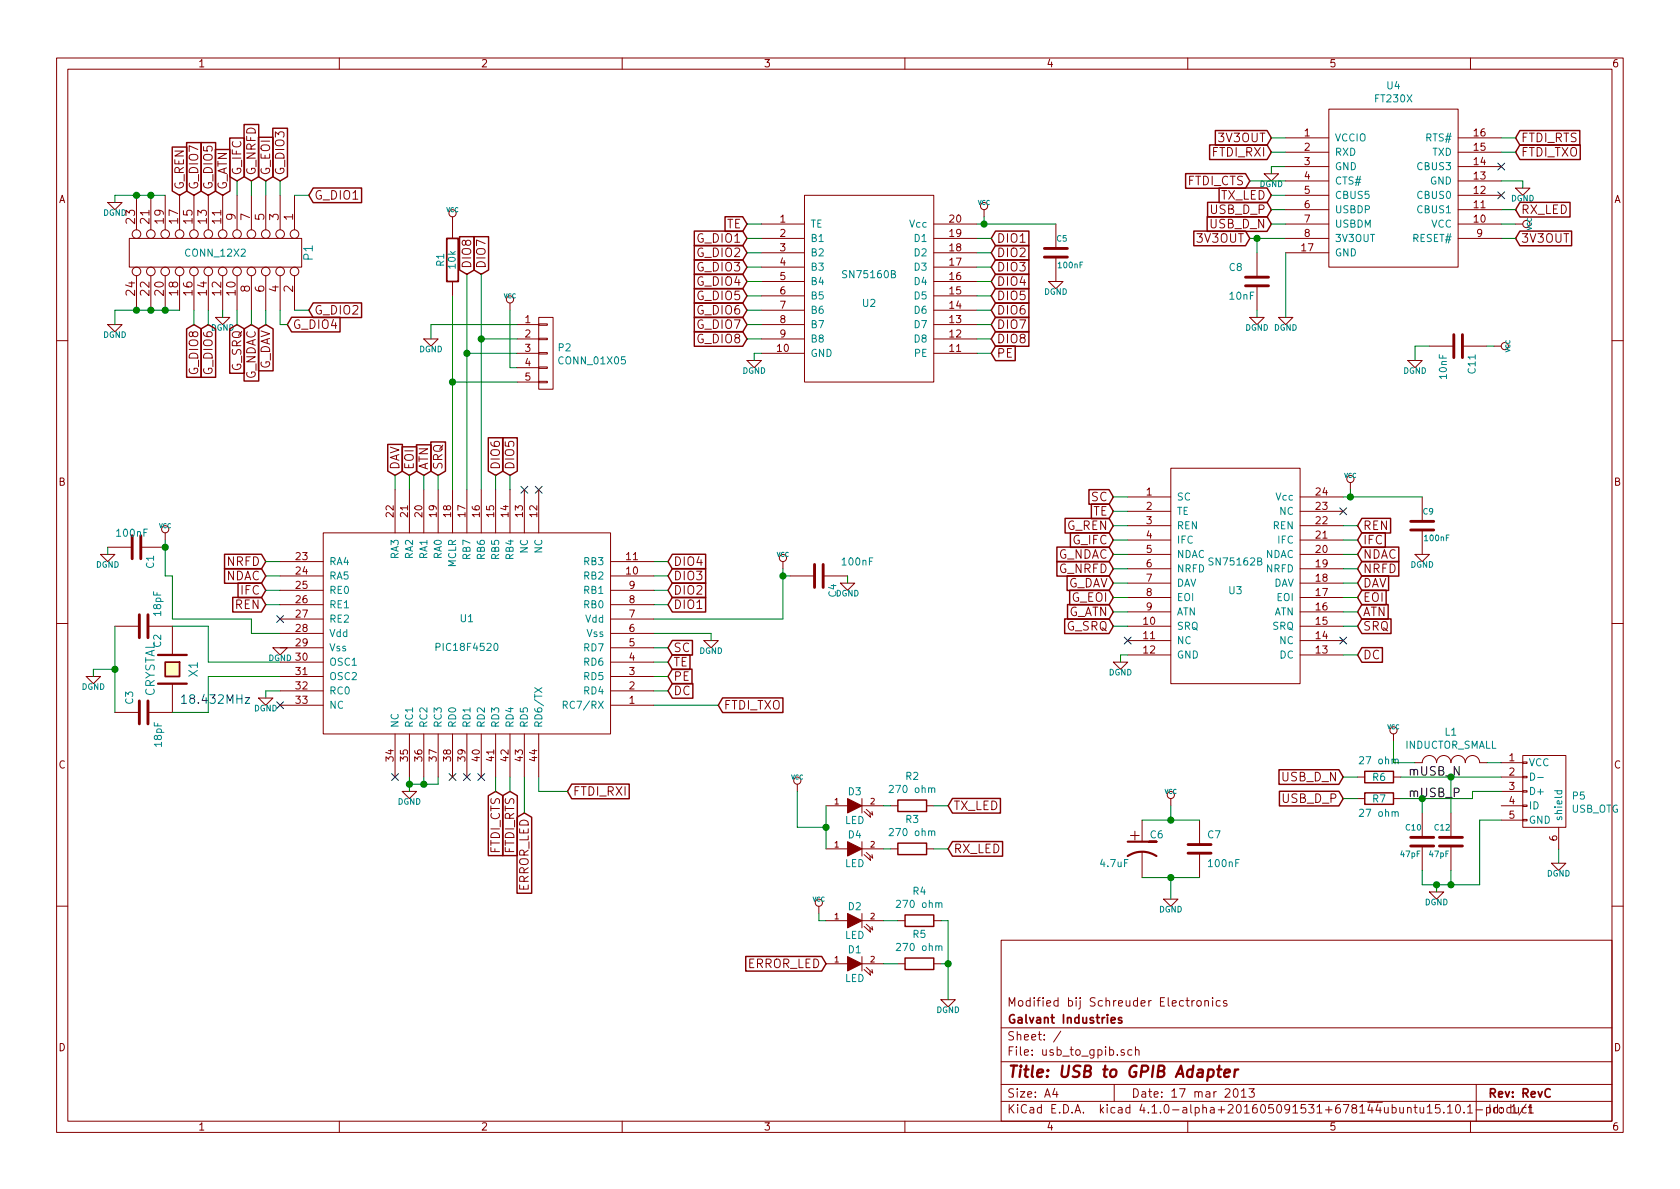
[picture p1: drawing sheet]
EESchema Schematic File Version 2
LIBS:usb_to_gpib-rescue
LIBS:power
LIBS:device
LIBS:transistors
LIBS:conn
LIBS:linear
LIBS:regul
LIBS:74xx
LIBS:cmos4000
LIBS:adc-dac
LIBS:memory
LIBS:xilinx
LIBS:microcontrollers
LIBS:dsp
LIBS:microchip
LIBS:analog_switches
LIBS:motorola
LIBS:texas
LIBS:intel
LIBS:audio
LIBS:interface
LIBS:digital-audio
LIBS:philips
LIBS:display
LIBS:cypress
LIBS:siliconi
LIBS:opto
LIBS:atmel
LIBS:contrib
LIBS:w_microcontrollers
LIBS:PIC18F452
LIBS:valves
LIBS:usb-b
LIBS:FT230X
LIBS:SN75160B
LIBS:SN75162B
LIBS:r_pack2
LIBS:usb_to_gpib-cache
EELAYER 25 0
EELAYER END
$Descr A4 11693 8268
encoding utf-8
Sheet 1 1
Title "USB to GPIB Adapter"
Date "17 mar 2013"
Rev "RevC"
Comp "Galvant Industries"
Comment1 "Modified bij Schreuder Electronics"
Comment2 ""
Comment3 ""
Comment4 ""
$EndDescr
Text Notes 1750 4900 2    60   ~ 0
18.432MHz
$Comp
L DGND #PWR01
U 1 1
P 6600 6950
F 0 "#PWR01" H 6600 6950 40  0001 C CNN
F 1 "DGND" H 6600 6880 40  0000 C CNN
F 2 "" H 6600 6950 60  0001 C CNN
F 3 "" H 6600 6950 60  0001 C CNN
	1    6600 6950
	1    0    0    -1  
$EndComp
$Comp
L LED-RESCUE-usb_to_gpib D1
U 1 1
P 5950 6700
F 0 "D1" H 5950 6800 50  0000 C CNN
F 1 "LED" H 5950 6600 50  0000 C CNN
F 2 "LEDs:LED_0805" H 5950 6700 60  0001 C CNN
F 3 "" H 5950 6700 60  0001 C CNN
	1    5950 6700
	1    0    0    -1  
$EndComp
$Comp
L LED-RESCUE-usb_to_gpib D2
U 1 1
P 5950 6400
F 0 "D2" H 5950 6500 50  0000 C CNN
F 1 "LED" H 5950 6300 50  0000 C CNN
F 2 "LEDs:LED_0805" H 5950 6400 60  0001 C CNN
F 3 "" H 5950 6400 60  0001 C CNN
	1    5950 6400
	1    0    0    -1  
$EndComp
$Comp
L DGND #PWR02
U 1 1
P 800 1400
F 0 "#PWR02" H 800 1400 40  0001 C CNN
F 1 "DGND" H 800 1330 40  0000 C CNN
F 2 "" H 800 1400 60  0001 C CNN
F 3 "" H 800 1400 60  0001 C CNN
	1    800  1400
	1    0    0    -1  
$EndComp
$Comp
L DGND #PWR03
U 1 1
P 4950 4450
F 0 "#PWR03" H 4950 4450 40  0001 C CNN
F 1 "DGND" H 4950 4380 40  0000 C CNN
F 2 "" H 4950 4450 60  0001 C CNN
F 3 "" H 4950 4450 60  0001 C CNN
	1    4950 4450
	1    0    0    -1  
$EndComp
$Comp
L DGND #PWR04
U 1 1
P 1950 4500
F 0 "#PWR04" H 1950 4500 40  0001 C CNN
F 1 "DGND" H 1950 4430 40  0000 C CNN
F 2 "" H 1950 4500 60  0001 C CNN
F 3 "" H 1950 4500 60  0001 C CNN
	1    1950 4500
	1    0    0    -1  
$EndComp
$Comp
L DGND #PWR05
U 1 1
P 800 2250
F 0 "#PWR05" H 800 2250 40  0001 C CNN
F 1 "DGND" H 800 2180 40  0000 C CNN
F 2 "" H 800 2250 60  0001 C CNN
F 3 "" H 800 2250 60  0001 C CNN
	1    800  2250
	1    0    0    -1  
$EndComp
$Comp
L DGND #PWR06
U 1 1
P 1550 2200
F 0 "#PWR06" H 1550 2200 40  0001 C CNN
F 1 "DGND" H 1550 2130 40  0000 C CNN
F 2 "" H 1550 2200 60  0001 C CNN
F 3 "" H 1550 2200 60  0001 C CNN
	1    1550 2200
	1    0    0    -1  
$EndComp
$Comp
L DGND #PWR07
U 1 1
P 650 4700
F 0 "#PWR07" H 650 4700 40  0001 C CNN
F 1 "DGND" H 650 4630 40  0000 C CNN
F 2 "" H 650 4700 60  0001 C CNN
F 3 "" H 650 4700 60  0001 C CNN
	1    650  4700
	1    0    0    -1  
$EndComp
$Comp
L C-RESCUE-usb_to_gpib C2
U 1 1
P 1000 4350
F 0 "C2" H 1050 4450 50  0000 L CNN
F 1 "18pF" H 750 4450 50  0000 L CNN
F 2 "Capacitors_SMD:C_0603" H 1000 4350 60  0001 C CNN
F 3 "" H 1000 4350 60  0001 C CNN
	1    1000 4350
	0    1    1    0   
$EndComp
$Comp
L C-RESCUE-usb_to_gpib C3
U 1 1
P 1000 4950
F 0 "C3" H 1050 5050 50  0000 L CNN
F 1 "18pF" H 750 4850 50  0000 L CNN
F 2 "Capacitors_SMD:C_0603" H 1000 4950 60  0001 C CNN
F 3 "" H 1000 4950 60  0001 C CNN
	1    1000 4950
	0    -1   -1   0   
$EndComp
$Comp
L CRYSTAL X1
U 1 1
P 1200 4650
F 0 "X1" H 1200 4800 60  0000 C CNN
F 1 "CRYSTAL" H 1200 4500 60  0000 C CNN
F 2 "Crystals:ABM3" H 1200 4650 60  0001 C CNN
F 3 "" H 1200 4650 60  0001 C CNN
	1    1200 4650
	0    1    1    0   
$EndComp
$Comp
L VCC #PWR08
U 1 1
P 3150 1550
F 0 "#PWR08" H 3150 1650 30  0001 C CNN
F 1 "VCC" H 3150 1650 30  0000 C CNN
F 2 "" H 3150 1550 60  0001 C CNN
F 3 "" H 3150 1550 60  0001 C CNN
	1    3150 1550
	1    0    0    -1  
$EndComp
$Comp
L R-RESCUE-usb_to_gpib R1
U 1 1
P 3150 1800
F 0 "R1" V 3230 1800 50  0000 C CNN
F 1 "10k" V 3150 1800 50  0000 C CNN
F 2 "Resistors_SMD:R_0603" H 3150 1800 60  0001 C CNN
F 3 "" H 3150 1800 60  0001 C CNN
	1    3150 1800
	-1   0    0    1   
$EndComp
$Comp
L CONN_12X2 P1
U 1 1
P 1500 1750
F 0 "P1" H 1500 2400 60  0000 C CNN
F 1 "CONN_12X2" V 1500 1750 50  0000 C CNN
F 2 "gpib_conn_male:gpib_conn_male" H 1500 1750 60  0001 C CNN
F 3 "" H 1500 1750 60  0001 C CNN
	1    1500 1750
	0    1    1    0   
$EndComp
$Comp
L CP1-RESCUE-usb_to_gpib C6
U 1 1
P 7950 5900
F 0 "C6" H 8000 6000 50  0000 L CNN
F 1 "4.7uF" H 7650 5800 50  0000 L CNN
F 2 "Capacitors_SMD:C_1210" H 7950 5900 60  0001 C CNN
F 3 "" H 7950 5900 60  0001 C CNN
	1    7950 5900
	1    0    0    -1  
$EndComp
$Comp
L DGND #PWR09
U 1 1
P 8150 6250
F 0 "#PWR09" H 8150 6250 40  0001 C CNN
F 1 "DGND" H 8150 6180 40  0000 C CNN
F 2 "" H 8150 6250 60  0001 C CNN
F 3 "" H 8150 6250 60  0001 C CNN
	1    8150 6250
	1    0    0    -1  
$EndComp
$Comp
L C-RESCUE-usb_to_gpib C7
U 1 1
P 8350 5900
F 0 "C7" H 8400 6000 50  0000 L CNN
F 1 "100nF" H 8400 5800 50  0000 L CNN
F 2 "Capacitors_SMD:C_0603" H 8350 5900 60  0001 C CNN
F 3 "" H 8350 5900 60  0001 C CNN
	1    8350 5900
	1    0    0    -1  
$EndComp
$Comp
L VCC #PWR010
U 1 1
P 8150 5600
F 0 "#PWR010" H 8150 5700 30  0001 C CNN
F 1 "VCC" H 8150 5700 30  0000 C CNN
F 2 "" H 8150 5600 60  0001 C CNN
F 3 "" H 8150 5600 60  0001 C CNN
	1    8150 5600
	1    0    0    -1  
$EndComp
$Comp
L DGND #PWR011
U 1 1
P 9850 2500
F 0 "#PWR011" H 9850 2500 40  0001 C CNN
F 1 "DGND" H 9850 2430 40  0000 C CNN
F 2 "" H 9850 2500 60  0001 C CNN
F 3 "" H 9850 2500 60  0001 C CNN
	1    9850 2500
	1    0    0    -1  
$EndComp
$Comp
L C-RESCUE-usb_to_gpib C11
U 1 1
P 10150 2400
F 0 "C11" H 10200 2500 50  0000 L CNN
F 1 "10nF" H 10200 2300 50  0000 L CNN
F 2 "Capacitors_SMD:C_0603" H 10150 2400 60  0001 C CNN
F 3 "" H 10150 2400 60  0001 C CNN
	1    10150 2400
	0    1    1    0   
$EndComp
$Comp
L DGND #PWR012
U 1 1
P 750 3850
F 0 "#PWR012" H 750 3850 40  0001 C CNN
F 1 "DGND" H 750 3780 40  0000 C CNN
F 2 "" H 750 3850 60  0001 C CNN
F 3 "" H 750 3850 60  0001 C CNN
	1    750  3850
	1    0    0    -1  
$EndComp
$Comp
L DGND #PWR013
U 1 1
P 5900 4050
F 0 "#PWR013" H 5900 4050 40  0001 C CNN
F 1 "DGND" H 5900 3980 40  0000 C CNN
F 2 "" H 5900 4050 60  0001 C CNN
F 3 "" H 5900 4050 60  0001 C CNN
	1    5900 4050
	1    0    0    -1  
$EndComp
$Comp
L C-RESCUE-usb_to_gpib C4
U 1 1
P 5700 4000
F 0 "C4" H 5750 4100 50  0000 L CNN
F 1 "100nF" V 5600 4150 50  0000 L CNN
F 2 "Capacitors_SMD:C_0603" H 5700 4000 60  0001 C CNN
F 3 "" H 5700 4000 60  0001 C CNN
	1    5700 4000
	0    1    1    0   
$EndComp
$Comp
L C-RESCUE-usb_to_gpib C1
U 1 1
P 950 3800
F 0 "C1" H 1000 3900 50  0000 L CNN
F 1 "100nF" V 850 3650 50  0000 L CNN
F 2 "Capacitors_SMD:C_0603" H 950 3800 60  0001 C CNN
F 3 "" H 950 3800 60  0001 C CNN
	1    950  3800
	0    1    1    0   
$EndComp
$Comp
L VCC #PWR014
U 1 1
P 5450 3950
F 0 "#PWR014" H 5450 4050 30  0001 C CNN
F 1 "VCC" H 5450 4050 30  0000 C CNN
F 2 "" H 5450 3950 60  0001 C CNN
F 3 "" H 5450 3950 60  0001 C CNN
	1    5450 3950
	1    0    0    -1  
$EndComp
$Comp
L VCC #PWR015
U 1 1
P 1150 3750
F 0 "#PWR015" H 1150 3850 30  0001 C CNN
F 1 "VCC" H 1150 3850 30  0000 C CNN
F 2 "" H 1150 3750 60  0001 C CNN
F 3 "" H 1150 3750 60  0001 C CNN
	1    1150 3750
	1    0    0    -1  
$EndComp
$Comp
L VCC #PWR016
U 1 1
P 9700 5150
F 0 "#PWR016" H 9700 5250 30  0001 C CNN
F 1 "VCC" H 9700 5250 30  0000 C CNN
F 2 "" H 9700 5150 60  0001 C CNN
F 3 "" H 9700 5150 60  0001 C CNN
	1    9700 5150
	1    0    0    -1  
$EndComp
$Comp
L VCC #PWR017
U 1 1
P 10400 2400
F 0 "#PWR017" H 10400 2500 30  0001 C CNN
F 1 "VCC" H 10400 2500 30  0000 C CNN
F 2 "" H 10400 2400 60  0001 C CNN
F 3 "" H 10400 2400 60  0001 C CNN
	1    10400 2400
	0    1    1    0   
$EndComp
$Comp
L DGND #PWR018
U 1 1
P 10850 6000
F 0 "#PWR018" H 10850 6000 40  0001 C CNN
F 1 "DGND" H 10850 5930 40  0000 C CNN
F 2 "" H 10850 6000 60  0001 C CNN
F 3 "" H 10850 6000 60  0001 C CNN
	1    10850 6000
	1    0    0    -1  
$EndComp
Text GLabel 9350 5400 0    60   Input ~ 0
USB_D_N
Text GLabel 9350 5550 0    60   Input ~ 0
USB_D_P
Text GLabel 8850 1550 0    60   Input ~ 0
USB_D_N
Text GLabel 8850 1450 0    60   Input ~ 0
USB_D_P
$Comp
L C-RESCUE-usb_to_gpib C10
U 1 1
P 9900 5850
F 0 "C10" H 9900 5950 40  0000 L CNN
F 1 "47pF" H 9906 5765 40  0000 L CNN
F 2 "Capacitors_SMD:C_0603" H 9938 5700 30  0001 C CNN
F 3 "~" H 9900 5850 60  0000 C CNN
	1    9900 5850
	-1   0    0    -1  
$EndComp
$Comp
L C-RESCUE-usb_to_gpib C12
U 1 1
P 10100 5850
F 0 "C12" H 10100 5950 40  0000 L CNN
F 1 "47pF" H 10106 5765 40  0000 L CNN
F 2 "Capacitors_SMD:C_0603" H 10138 5700 30  0001 C CNN
F 3 "~" H 10100 5850 60  0000 C CNN
	1    10100 5850
	-1   0    0    -1  
$EndComp
Text GLabel 8700 1650 0    60   Input ~ 0
3V3OUT
Text GLabel 8850 950  0    60   Input ~ 0
3V3OUT
Text GLabel 10550 1650 2    60   Input ~ 0
3V3OUT
Text GLabel 8850 1050 0    60   Input ~ 0
FTDI_RXI
Text GLabel 10550 1050 2    60   Input ~ 0
FTDI_TXO
Text GLabel 3950 5500 2    60   Input ~ 0
FTDI_RXI
Text GLabel 5000 4900 2    60   Input ~ 0
FTDI_TXO
$Comp
L C-RESCUE-usb_to_gpib C8
U 1 1
P 8750 1950
F 0 "C8" H 8550 2050 50  0000 L CNN
F 1 "10nF" H 8550 1850 50  0000 L CNN
F 2 "Capacitors_SMD:C_0603" H 8750 1950 60  0001 C CNN
F 3 "" H 8750 1950 60  0001 C CNN
	1    8750 1950
	1    0    0    -1  
$EndComp
$Comp
L DGND #PWR019
U 1 1
P 8850 1200
F 0 "#PWR019" H 8850 1200 40  0001 C CNN
F 1 "DGND" H 8850 1130 40  0000 C CNN
F 2 "" H 8850 1200 60  0001 C CNN
F 3 "" H 8850 1200 60  0001 C CNN
	1    8850 1200
	1    0    0    -1  
$EndComp
$Comp
L DGND #PWR020
U 1 1
P 10600 1300
F 0 "#PWR020" H 10600 1300 40  0001 C CNN
F 1 "DGND" H 10600 1230 40  0000 C CNN
F 2 "" H 10600 1300 60  0001 C CNN
F 3 "" H 10600 1300 60  0001 C CNN
	1    10600 1300
	1    0    0    -1  
$EndComp
$Comp
L DGND #PWR021
U 1 1
P 8750 2200
F 0 "#PWR021" H 8750 2200 40  0001 C CNN
F 1 "DGND" H 8750 2130 40  0000 C CNN
F 2 "" H 8750 2200 60  0001 C CNN
F 3 "" H 8750 2200 60  0001 C CNN
	1    8750 2200
	1    0    0    -1  
$EndComp
$Comp
L SN75160B U2
U 1 1
P 6050 2000
F 0 "U2" H 6050 1900 50  0000 C CNN
F 1 "SN75160B" H 6050 2100 50  0000 C CNN
F 2 "MODULE" H 6050 2000 50  0001 C CNN
F 3 "DOCUMENTATION" H 6050 2000 50  0001 C CNN
	1    6050 2000
	1    0    0    -1  
$EndComp
$Comp
L SN75162B U3
U 1 1
P 8600 4000
F 0 "U3" H 8600 3900 50  0000 C CNN
F 1 "SN75162B" H 8600 4100 50  0000 C CNN
F 2 "MODULE" H 8600 4000 50  0001 C CNN
F 3 "DOCUMENTATION" H 8600 4000 50  0001 C CNN
	1    8600 4000
	1    0    0    -1  
$EndComp
Text GLabel 4650 4200 2    60   Input ~ 0
DIO1
Text GLabel 2150 1350 2    60   Input ~ 0
G_DIO1
Text GLabel 4650 4100 2    60   Input ~ 0
DIO2
Text GLabel 4650 4000 2    60   Input ~ 0
DIO3
Text GLabel 4650 3900 2    60   Input ~ 0
DIO4
Text GLabel 2150 2150 2    60   Input ~ 0
G_DIO2
Text GLabel 1950 1250 1    60   Input ~ 0
G_DIO3
Text GLabel 2000 2250 2    60   Input ~ 0
G_DIO4
Text GLabel 3550 3300 1    60   Input ~ 0
DIO5
Text GLabel 3450 3300 1    60   Input ~ 0
DIO6
Text GLabel 3350 1900 1    60   Input ~ 0
DIO7
Text GLabel 1450 1350 1    60   Input ~ 0
G_DIO5
Text GLabel 1450 2250 3    60   Input ~ 0
G_DIO6
Text GLabel 1350 1350 1    60   Input ~ 0
G_DIO7
Text GLabel 1350 2250 3    60   Input ~ 0
G_DIO8
Text GLabel 1850 4200 0    60   Input ~ 0
REN
Text GLabel 2850 3300 1    60   Input ~ 0
EOI
Text GLabel 2750 3300 1    60   Input ~ 0
DAV
Text GLabel 1850 3900 0    60   Input ~ 0
NRFD
Text GLabel 1850 4000 0    60   Input ~ 0
NDAC
Text GLabel 2950 3300 1    60   Input ~ 0
ATN
Text GLabel 3050 3300 1    60   Input ~ 0
SRQ
Text GLabel 1850 4100 0    60   Input ~ 0
IFC
Text GLabel 1250 1350 1    60   Input ~ 0
G_REN
Text GLabel 1850 1250 1    60   Input ~ 0
G_EOI
Text GLabel 1850 2250 3    60   Input ~ 0
G_DAV
Text GLabel 1750 1250 1    60   Input ~ 0
G_NRFD
Text GLabel 1750 2250 3    60   Input ~ 0
G_NDAC
Text GLabel 1550 1350 1    60   Input ~ 0
G_ATN
Text GLabel 1650 1250 1    60   Input ~ 0
G_IFC
Text GLabel 1650 2250 3    60   Input ~ 0
G_SRQ
Text GLabel 5200 1850 0    60   Input ~ 0
G_DIO3
Text GLabel 7750 4150 0    60   Input ~ 0
G_EOI
Text GLabel 7750 3950 0    60   Input ~ 0
G_NRFD
Text GLabel 7750 3750 0    60   Input ~ 0
G_IFC
Text GLabel 5200 2050 0    60   Input ~ 0
G_DIO5
Text GLabel 5200 2250 0    60   Input ~ 0
G_DIO7
Text GLabel 7750 3650 0    60   Input ~ 0
G_REN
Text GLabel 7750 4250 0    60   Input ~ 0
G_ATN
Text GLabel 5200 1650 0    60   Input ~ 0
G_DIO1
Text GLabel 5200 1950 0    60   Input ~ 0
G_DIO4
Text GLabel 5200 1750 0    60   Input ~ 0
G_DIO2
Text GLabel 7750 4050 0    60   Input ~ 0
G_DAV
Text GLabel 7750 3850 0    60   Input ~ 0
G_NDAC
Text GLabel 7750 4350 0    60   Input ~ 0
G_SRQ
Text GLabel 5200 2150 0    60   Input ~ 0
G_DIO6
Text GLabel 5200 2350 0    60   Input ~ 0
G_DIO8
Text GLabel 9450 4150 2    60   Input ~ 0
EOI
Text GLabel 9450 3950 2    60   Input ~ 0
NRFD
Text GLabel 9450 3750 2    60   Input ~ 0
IFC
Text GLabel 9450 3650 2    60   Input ~ 0
REN
Text GLabel 9450 4250 2    60   Input ~ 0
ATN
Text GLabel 9450 4050 2    60   Input ~ 0
DAV
Text GLabel 9450 3850 2    60   Input ~ 0
NDAC
Text GLabel 9450 4350 2    60   Input ~ 0
SRQ
Text GLabel 6900 1850 2    60   Input ~ 0
DIO3
Text GLabel 6900 2050 2    60   Input ~ 0
DIO5
Text GLabel 6900 2250 2    60   Input ~ 0
DIO7
Text GLabel 6900 1650 2    60   Input ~ 0
DIO1
Text GLabel 6900 1950 2    60   Input ~ 0
DIO4
Text GLabel 6900 1750 2    60   Input ~ 0
DIO2
Text GLabel 6900 2150 2    60   Input ~ 0
DIO6
Text GLabel 6900 2350 2    60   Input ~ 0
DIO8
NoConn ~ 9350 3550
NoConn ~ 9350 4450
NoConn ~ 7850 4450
$Comp
L DGND #PWR022
U 1 1
P 5250 2500
F 0 "#PWR022" H 5250 2500 40  0001 C CNN
F 1 "DGND" H 5250 2430 40  0000 C CNN
F 2 "" H 5250 2500 60  0001 C CNN
F 3 "" H 5250 2500 60  0001 C CNN
	1    5250 2500
	1    0    0    -1  
$EndComp
$Comp
L DGND #PWR023
U 1 1
P 7800 4600
F 0 "#PWR023" H 7800 4600 40  0001 C CNN
F 1 "DGND" H 7800 4530 40  0000 C CNN
F 2 "" H 7800 4600 60  0000 C CNN
F 3 "" H 7800 4600 60  0000 C CNN
	1    7800 4600
	1    0    0    -1  
$EndComp
Text GLabel 5200 1550 0    60   Input ~ 0
TE
Text GLabel 6900 2450 2    60   Input ~ 0
PE
Text GLabel 7750 3550 0    60   Input ~ 0
TE
$Comp
L VCC #PWR024
U 1 1
P 6850 1500
F 0 "#PWR024" H 6850 1600 30  0001 C CNN
F 1 "VCC" H 6850 1600 30  0000 C CNN
F 2 "" H 6850 1500 60  0000 C CNN
F 3 "" H 6850 1500 60  0000 C CNN
	1    6850 1500
	1    0    0    -1  
$EndComp
$Comp
L C-RESCUE-usb_to_gpib C5
U 1 1
P 7350 1750
F 0 "C5" H 7350 1850 40  0000 L CNN
F 1 "100nF" H 7356 1665 40  0000 L CNN
F 2 "Capacitors_SMD:C_0603" H 7388 1600 30  0001 C CNN
F 3 "~" H 7350 1750 60  0000 C CNN
	1    7350 1750
	1    0    0    -1  
$EndComp
$Comp
L DGND #PWR025
U 1 1
P 7350 1950
F 0 "#PWR025" H 7350 1950 40  0001 C CNN
F 1 "DGND" H 7350 1880 40  0000 C CNN
F 2 "" H 7350 1950 60  0000 C CNN
F 3 "" H 7350 1950 60  0000 C CNN
	1    7350 1950
	1    0    0    -1  
$EndComp
$Comp
L C-RESCUE-usb_to_gpib C9
U 1 1
P 9900 3650
F 0 "C9" H 9900 3750 40  0000 L CNN
F 1 "100nF" H 9906 3565 40  0000 L CNN
F 2 "Capacitors_SMD:C_0603" H 9938 3500 30  0001 C CNN
F 3 "~" H 9900 3650 60  0000 C CNN
	1    9900 3650
	1    0    0    -1  
$EndComp
$Comp
L DGND #PWR026
U 1 1
P 9900 3850
F 0 "#PWR026" H 9900 3850 40  0001 C CNN
F 1 "DGND" H 9900 3780 40  0000 C CNN
F 2 "" H 9900 3850 60  0000 C CNN
F 3 "" H 9900 3850 60  0000 C CNN
	1    9900 3850
	1    0    0    -1  
$EndComp
$Comp
L VCC #PWR027
U 1 1
P 9400 3400
F 0 "#PWR027" H 9400 3500 30  0001 C CNN
F 1 "VCC" H 9400 3500 30  0000 C CNN
F 2 "" H 9400 3400 60  0000 C CNN
F 3 "" H 9400 3400 60  0000 C CNN
	1    9400 3400
	1    0    0    -1  
$EndComp
Text GLabel 9450 4550 2    60   Input ~ 0
DC
Text GLabel 7750 3450 0    60   Input ~ 0
SC
Text GLabel 4650 4500 2    60   Input ~ 0
SC
Text GLabel 4650 4600 2    60   Input ~ 0
TE
Text GLabel 4650 4800 2    60   Input ~ 0
DC
Text GLabel 4650 4700 2    60   Input ~ 0
PE
NoConn ~ 3350 5400
NoConn ~ 3250 5400
NoConn ~ 3150 5400
NoConn ~ 2750 5400
NoConn ~ 3650 3400
NoConn ~ 3750 3400
NoConn ~ 1950 4300
NoConn ~ 1950 4900
NoConn ~ 10450 1150
NoConn ~ 10450 1350
$Comp
L DGND #PWR028
U 1 1
P 10000 6200
F 0 "#PWR028" H 10000 6200 40  0001 C CNN
F 1 "DGND" H 10000 6130 40  0000 C CNN
F 2 "" H 10000 6200 60  0001 C CNN
F 3 "" H 10000 6200 60  0001 C CNN
	1    10000 6200
	1    0    0    -1  
$EndComp
Text GLabel 3650 5650 3    60   Input ~ 0
ERROR_LED
Text GLabel 5750 6700 0    60   Input ~ 0
ERROR_LED
$Comp
L VCC #PWR029
U 1 1
P 5700 6350
F 0 "#PWR029" H 5700 6450 30  0001 C CNN
F 1 "VCC" H 5700 6450 30  0000 C CNN
F 2 "" H 5700 6350 60  0001 C CNN
F 3 "" H 5700 6350 60  0001 C CNN
	1    5700 6350
	1    0    0    -1  
$EndComp
Text GLabel 10550 1450 2    60   Input ~ 0
RX_LED
Text GLabel 8850 1350 0    60   Input ~ 0
TX_LED
$Comp
L LED-RESCUE-usb_to_gpib D4
U 1 1
P 5950 5900
F 0 "D4" H 5950 6000 50  0000 C CNN
F 1 "LED" H 5950 5800 50  0000 C CNN
F 2 "LEDs:LED_0805" H 5950 5900 60  0001 C CNN
F 3 "" H 5950 5900 60  0001 C CNN
	1    5950 5900
	1    0    0    -1  
$EndComp
$Comp
L LED-RESCUE-usb_to_gpib D3
U 1 1
P 5950 5600
F 0 "D3" H 5950 5700 50  0000 C CNN
F 1 "LED" H 5950 5500 50  0000 C CNN
F 2 "LEDs:LED_0805" H 5950 5600 60  0001 C CNN
F 3 "" H 5950 5600 60  0001 C CNN
	1    5950 5600
	1    0    0    -1  
$EndComp
$Comp
L VCC #PWR030
U 1 1
P 5550 5500
F 0 "#PWR030" H 5550 5600 30  0001 C CNN
F 1 "VCC" H 5550 5600 30  0000 C CNN
F 2 "" H 5550 5500 60  0001 C CNN
F 3 "" H 5550 5500 60  0001 C CNN
	1    5550 5500
	1    0    0    -1  
$EndComp
Text GLabel 6600 5600 2    60   Input ~ 0
TX_LED
Text GLabel 6600 5900 2    60   Input ~ 0
RX_LED
Text GLabel 8700 1250 0    60   Input ~ 0
FTDI_CTS
Text GLabel 10550 950  2    60   Input ~ 0
FTDI_RTS
Wire Wire Line
	1950 4000 1850 4000
Wire Wire Line
	1750 2150 1750 2250
Wire Wire Line
	1850 3900 1950 3900
Wire Wire Line
	1750 1250 1750 1350
Wire Wire Line
	1850 2150 1850 2250
Wire Wire Line
	2850 3300 2850 3400
Wire Wire Line
	1850 1250 1850 1350
Wire Wire Line
	2950 3300 2950 3400
Wire Wire Line
	3050 3300 3050 3400
Wire Wire Line
	1350 2150 1350 2250
Wire Wire Line
	1450 2150 1450 2250
Wire Wire Line
	3250 1900 3250 3400
Wire Wire Line
	3350 1900 3350 3400
Wire Wire Line
	3450 3300 3450 3400
Wire Wire Line
	3550 3300 3550 3400
Wire Wire Line
	1950 2250 2000 2250
Wire Wire Line
	4650 3900 4550 3900
Wire Wire Line
	4650 4000 4550 4000
Wire Wire Line
	1950 1250 1950 1350
Wire Wire Line
	4650 4100 4550 4100
Wire Wire Line
	2050 2150 2150 2150
Wire Wire Line
	2050 1350 2150 1350
Wire Wire Line
	4550 4200 4650 4200
Wire Wire Line
	8750 2150 8750 2200
Wire Wire Line
	9950 2400 9850 2400
Wire Wire Line
	10400 2400 10350 2400
Wire Wire Line
	10450 1550 10550 1550
Wire Wire Line
	8850 1050 8950 1050
Wire Wire Line
	10550 1050 10450 1050
Wire Wire Line
	8850 1150 8850 1200
Wire Wire Line
	8950 1150 8850 1150
Wire Wire Line
	10600 1250 10600 1300
Wire Wire Line
	10450 1250 10600 1250
Wire Wire Line
	8850 950  8950 950 
Wire Wire Line
	10550 1650 10450 1650
Wire Wire Line
	8700 1650 8950 1650
Wire Wire Line
	10100 6050 10100 6150
Connection ~ 10000 6150
Wire Wire Line
	10000 6150 10000 6200
Wire Wire Line
	9900 6150 9900 6050
Wire Wire Line
	9900 6150 10300 6150
Connection ~ 10100 5400
Wire Wire Line
	10100 5650 10100 5400
Connection ~ 9900 5550
Wire Wire Line
	9900 5550 9900 5650
Wire Wire Line
	8850 1550 8950 1550
Wire Wire Line
	8850 1450 8950 1450
Wire Wire Line
	5450 4300 4550 4300
Wire Wire Line
	5450 3950 5450 4300
Wire Wire Line
	1450 4700 1950 4700
Wire Wire Line
	3750 5500 3750 5400
Wire Wire Line
	3950 5500 3750 5500
Wire Wire Line
	650  4650 650  4700
Connection ~ 800  4650
Wire Wire Line
	800  4650 650  4650
Wire Wire Line
	1450 4950 1450 4700
Wire Wire Line
	1200 4950 1450 4950
Connection ~ 8150 5700
Wire Wire Line
	8150 5600 8150 5700
Connection ~ 8150 6100
Wire Wire Line
	8150 6250 8150 6100
Wire Wire Line
	5900 4050 5900 4000
Wire Wire Line
	1150 4000 1150 3750
Wire Wire Line
	750  3800 750  3850
Wire Wire Line
	9850 2400 9850 2500
Wire Wire Line
	7950 6100 8350 6100
Wire Wire Line
	7950 5700 8350 5700
Wire Wire Line
	1950 2150 1950 2250
Wire Wire Line
	1450 4350 1200 4350
Wire Wire Line
	1450 4600 1450 4350
Wire Wire Line
	800  4950 800  4350
Wire Wire Line
	1550 2150 1550 2200
Wire Wire Line
	4550 4900 5000 4900
Wire Wire Line
	1950 4600 1450 4600
Wire Wire Line
	1200 4000 1150 4000
Wire Wire Line
	1200 4300 1200 4000
Wire Wire Line
	1750 4300 1200 4300
Wire Wire Line
	1750 4400 1750 4300
Wire Wire Line
	1950 4400 1750 4400
Wire Wire Line
	3650 5400 3650 5650
Connection ~ 1150 3800
Wire Wire Line
	1650 1250 1650 1350
Wire Wire Line
	1850 4200 1950 4200
Wire Wire Line
	1850 4100 1950 4100
Wire Wire Line
	1650 2150 1650 2250
Wire Wire Line
	2750 3300 2750 3400
Wire Wire Line
	5300 1650 5200 1650
Wire Wire Line
	5300 1750 5200 1750
Wire Wire Line
	5300 1850 5200 1850
Wire Wire Line
	5300 1950 5200 1950
Wire Wire Line
	5300 2050 5200 2050
Wire Wire Line
	5300 2150 5200 2150
Wire Wire Line
	5300 2250 5200 2250
Wire Wire Line
	5300 2350 5200 2350
Wire Wire Line
	7750 3650 7850 3650
Wire Wire Line
	7850 3750 7750 3750
Wire Wire Line
	7850 3850 7750 3850
Wire Wire Line
	7850 3950 7750 3950
Wire Wire Line
	7850 4050 7750 4050
Wire Wire Line
	7850 4150 7750 4150
Wire Wire Line
	7850 4250 7750 4250
Wire Wire Line
	7850 4350 7750 4350
Wire Wire Line
	9450 3650 9350 3650
Wire Wire Line
	9350 3750 9450 3750
Wire Wire Line
	9350 3850 9450 3850
Wire Wire Line
	9350 3950 9450 3950
Wire Wire Line
	9350 4050 9450 4050
Wire Wire Line
	9350 4150 9450 4150
Wire Wire Line
	9350 4250 9450 4250
Wire Wire Line
	9350 4350 9450 4350
Wire Wire Line
	6800 1650 6900 1650
Wire Wire Line
	6800 1750 6900 1750
Wire Wire Line
	6800 1850 6900 1850
Wire Wire Line
	6800 1950 6900 1950
Wire Wire Line
	6800 2050 6900 2050
Wire Wire Line
	6800 2150 6900 2150
Wire Wire Line
	6800 2250 6900 2250
Wire Wire Line
	6800 2350 6900 2350
Wire Wire Line
	5300 2450 5250 2450
Wire Wire Line
	5250 2450 5250 2500
Wire Wire Line
	7850 4550 7800 4550
Wire Wire Line
	7800 4550 7800 4600
Wire Wire Line
	7850 3550 7750 3550
Wire Wire Line
	5200 1550 5300 1550
Wire Wire Line
	6800 2450 6900 2450
Wire Wire Line
	6850 1500 6850 1550
Wire Wire Line
	6800 1550 7350 1550
Connection ~ 6850 1550
Wire Wire Line
	9350 3450 9900 3450
Wire Wire Line
	9400 3400 9400 3450
Connection ~ 9400 3450
Wire Wire Line
	9350 4550 9450 4550
Wire Wire Line
	7750 3450 7850 3450
Wire Wire Line
	4550 4500 4650 4500
Wire Wire Line
	4550 4600 4650 4600
Wire Wire Line
	4550 4700 4650 4700
Wire Wire Line
	4550 4800 4650 4800
Wire Wire Line
	800  1350 1150 1350
Connection ~ 1050 1350
Wire Wire Line
	800  1350 800  1400
Connection ~ 950  1350
Wire Wire Line
	5450 4000 5500 4000
Connection ~ 5450 4000
Wire Wire Line
	800  2150 1250 2150
Connection ~ 1150 2150
Connection ~ 1050 2150
Wire Wire Line
	800  2150 800  2250
Connection ~ 950  2150
Wire Wire Line
	4550 4400 4950 4400
Wire Wire Line
	4950 4400 4950 4450
Wire Wire Line
	5700 6350 5700 6400
Wire Wire Line
	5700 6400 5750 6400
Wire Wire Line
	10450 1450 10550 1450
Wire Wire Line
	8850 1350 8950 1350
Wire Wire Line
	5750 5600 5750 5900
Wire Wire Line
	5750 5750 5550 5750
Wire Wire Line
	5550 5750 5550 5500
Connection ~ 5750 5750
Wire Wire Line
	8950 1250 8700 1250
Wire Wire Line
	10450 950  10550 950 
$Comp
L DGND #PWR031
U 1 1
P 2850 5500
F 0 "#PWR031" H 2850 5500 40  0001 C CNN
F 1 "DGND" H 2850 5430 40  0000 C CNN
F 2 "" H 2850 5500 60  0001 C CNN
F 3 "" H 2850 5500 60  0001 C CNN
	1    2850 5500
	1    0    0    -1  
$EndComp
Wire Wire Line
	2850 5400 2850 5500
Wire Wire Line
	2950 5400 2950 5450
Wire Wire Line
	2850 5450 3050 5450
Connection ~ 2850 5450
Wire Wire Line
	3050 5450 3050 5400
Connection ~ 2950 5450
Wire Wire Line
	1950 4800 1850 4800
Wire Wire Line
	1850 4800 1850 4850
$Comp
L DGND #PWR032
U 1 1
P 1850 4850
F 0 "#PWR032" H 1850 4850 40  0001 C CNN
F 1 "DGND" H 1850 4780 40  0000 C CNN
F 2 "" H 1850 4850 60  0001 C CNN
F 3 "" H 1850 4850 60  0001 C CNN
	1    1850 4850
	1    0    0    -1  
$EndComp
Text GLabel 3450 5500 3    60   Input ~ 0
FTDI_CTS
Text GLabel 3550 5500 3    60   Input ~ 0
FTDI_RTS
Wire Wire Line
	3550 5400 3550 5500
Wire Wire Line
	3450 5400 3450 5500
$Comp
L PIC18F452 U1
U 1 1
P 3250 4400
F 0 "U1" H 3250 4300 50  0000 C CNN
F 1 "PIC18F4520" H 3250 4500 50  0000 C CNN
F 2 "" H 3250 4400 60  0001 C CNN
F 3 "" H 3250 4400 60  0001 C CNN
	1    3250 4400
	-1   0    0    1   
$EndComp
$Comp
L CONN_01X05 P2
U 1 1
P 3800 2450
F 0 "P2" H 3878 2491 50  0000 L CNN
F 1 "CONN_01X05" H 3878 2400 50  0000 L CNN
F 2 "Pin_Headers:Pin_Header_Straight_1x05" H 3800 2450 50  0001 C CNN
F 3 "" H 3800 2450 50  0000 C CNN
	1    3800 2450
	1    0    0    -1  
$EndComp
Text GLabel 3250 1900 1    60   Input ~ 0
DIO8
Wire Wire Line
	3150 2050 3150 3400
Wire Wire Line
	3600 2650 3150 2650
Connection ~ 3150 2650
Wire Wire Line
	3600 2450 3250 2450
Connection ~ 3250 2450
Wire Wire Line
	3600 2350 3350 2350
Connection ~ 3350 2350
$Comp
L DGND #PWR033
U 1 1
P 3000 2350
F 0 "#PWR033" H 3000 2350 40  0001 C CNN
F 1 "DGND" H 3000 2280 40  0000 C CNN
F 2 "" H 3000 2350 60  0001 C CNN
F 3 "" H 3000 2350 60  0001 C CNN
	1    3000 2350
	1    0    0    -1  
$EndComp
Wire Wire Line
	3000 2350 3000 2250
Wire Wire Line
	3000 2250 3600 2250
$Comp
L VCC #PWR034
U 1 1
P 3550 2150
F 0 "#PWR034" H 3550 2250 30  0001 C CNN
F 1 "VCC" H 3550 2250 30  0000 C CNN
F 2 "" H 3550 2150 60  0001 C CNN
F 3 "" H 3550 2150 60  0001 C CNN
	1    3550 2150
	1    0    0    -1  
$EndComp
Wire Wire Line
	3550 2150 3550 2550
Wire Wire Line
	3550 2550 3600 2550
$Comp
L R R4
U 1 1
P 6400 6400
F 0 "R4" V 6193 6400 50  0000 C CNN
F 1 "270 ohm" V 6284 6400 50  0000 C CNN
F 2 "Resistors_SMD:R_0603" V 6330 6400 50  0001 C CNN
F 3 "" H 6400 6400 50  0000 C CNN
	1    6400 6400
	0    1    1    0   
$EndComp
$Comp
L R R5
U 1 1
P 6400 6700
F 0 "R5" V 6193 6700 50  0000 C CNN
F 1 "270 ohm" V 6284 6700 50  0000 C CNN
F 2 "Resistors_SMD:R_0603" V 6330 6700 50  0001 C CNN
F 3 "" H 6400 6700 50  0000 C CNN
	1    6400 6700
	0    1    1    0   
$EndComp
$Comp
L R R2
U 1 1
P 6350 5600
F 0 "R2" V 6143 5600 50  0000 C CNN
F 1 "270 ohm" V 6234 5600 50  0000 C CNN
F 2 "Resistors_SMD:R_0603" V 6280 5600 50  0001 C CNN
F 3 "" H 6350 5600 50  0000 C CNN
	1    6350 5600
	0    1    1    0   
$EndComp
$Comp
L R R3
U 1 1
P 6350 5900
F 0 "R3" V 6143 5900 50  0000 C CNN
F 1 "270 ohm" V 6234 5900 50  0000 C CNN
F 2 "Resistors_SMD:R_0603" V 6280 5900 50  0001 C CNN
F 3 "" H 6350 5900 50  0000 C CNN
	1    6350 5900
	0    1    1    0   
$EndComp
Wire Wire Line
	6500 5600 6600 5600
Wire Wire Line
	6500 5900 6600 5900
Wire Wire Line
	6150 5600 6200 5600
Wire Wire Line
	6150 5900 6200 5900
Wire Wire Line
	6150 6400 6250 6400
Wire Wire Line
	6550 6400 6600 6400
Wire Wire Line
	6600 6400 6600 6950
Wire Wire Line
	6550 6700 6600 6700
Connection ~ 6600 6700
Wire Wire Line
	6150 6700 6250 6700
$Comp
L R R6
U 1 1
P 9600 5400
F 0 "R6" V 9600 5400 50  0000 C CNN
F 1 "27 ohm" V 9484 5400 50  0000 C CNN
F 2 "Resistors_SMD:R_0603" V 9530 5400 50  0001 C CNN
F 3 "" H 9600 5400 50  0000 C CNN
	1    9600 5400
	0    1    1    0   
$EndComp
$Comp
L R R7
U 1 1
P 9600 5550
F 0 "R7" V 9600 5550 50  0000 C CNN
F 1 "27 ohm" V 9700 5550 50  0000 C CNN
F 2 "Resistors_SMD:R_0603" V 9530 5550 50  0001 C CNN
F 3 "" H 9600 5550 50  0000 C CNN
	1    9600 5550
	0    1    1    0   
$EndComp
Wire Wire Line
	9350 5400 9450 5400
Wire Wire Line
	9350 5550 9450 5550
$Comp
L USB_OTG P5
U 1 1
P 10750 5500
F 0 "P5" V 10780 5688 50  0000 L CNN
F 1 "USB_OTG" V 10871 5688 50  0000 L CNN
F 2 "Connect:USB_Mini-B" V 10917 5687 50  0001 L CNN
F 3 "" V 10700 5400 50  0000 C CNN
	1    10750 5500
	0    1    1    0   
$EndComp
Wire Wire Line
	9750 5400 10450 5400
Wire Wire Line
	9750 5550 10250 5550
Wire Wire Line
	10250 5550 10250 5500
Wire Wire Line
	10250 5500 10450 5500
Wire Wire Line
	10450 5700 10300 5700
Wire Wire Line
	10300 5700 10300 6150
Connection ~ 10100 6150
Wire Wire Line
	10850 5900 10850 6000
$Comp
L INDUCTOR_SMALL L1
U 1 1
P 10100 5300
F 0 "L1" H 10100 5515 50  0000 C CNN
F 1 "INDUCTOR_SMALL" H 10100 5424 50  0000 C CNN
F 2 "Resistors_SMD:R_0603" H 10100 5424 50  0001 C CNN
F 3 "" H 10100 5300 50  0000 C CNN
	1    10100 5300
	1    0    0    -1  
$EndComp
Wire Wire Line
	10350 5300 10450 5300
Wire Wire Line
	9700 5150 9700 5300
Wire Wire Line
	9700 5300 9850 5300
$Comp
L VCC #PWR035
U 1 1
P 10550 1550
F 0 "#PWR035" H 10550 1650 30  0001 C CNN
F 1 "VCC" H 10550 1650 30  0000 C CNN
F 2 "" H 10550 1550 60  0001 C CNN
F 3 "" H 10550 1550 60  0001 C CNN
	1    10550 1550
	0    1    1    0   
$EndComp
Text Label 9800 5550 0    60   ~ 0
mUSB_P
Text Label 9800 5400 0    60   ~ 0
mUSB_N
$Comp
L FT230X U4
U 1 1
P 9700 1300
F 0 "U4" H 9700 2015 50  0000 C CNN
F 1 "FT230X" H 9700 1924 50  0000 C CNN
F 2 "MODULE" H 9700 1300 50  0001 C CNN
F 3 "DOCUMENTATION" H 9700 1300 50  0001 C CNN
	1    9700 1300
	1    0    0    -1  
$EndComp
Wire Wire Line
	8750 1750 8750 1650
Connection ~ 8750 1650
$Comp
L DGND #PWR?
U 1 1
P 8950 2200
F 0 "#PWR?" H 8950 2200 40  0001 C CNN
F 1 "DGND" H 8950 2130 40  0000 C CNN
F 2 "" H 8950 2200 60  0001 C CNN
F 3 "" H 8950 2200 60  0001 C CNN
	1    8950 2200
	1    0    0    -1  
$EndComp
Wire Wire Line
	8950 2200 8950 1750
$EndSCHEMATC
